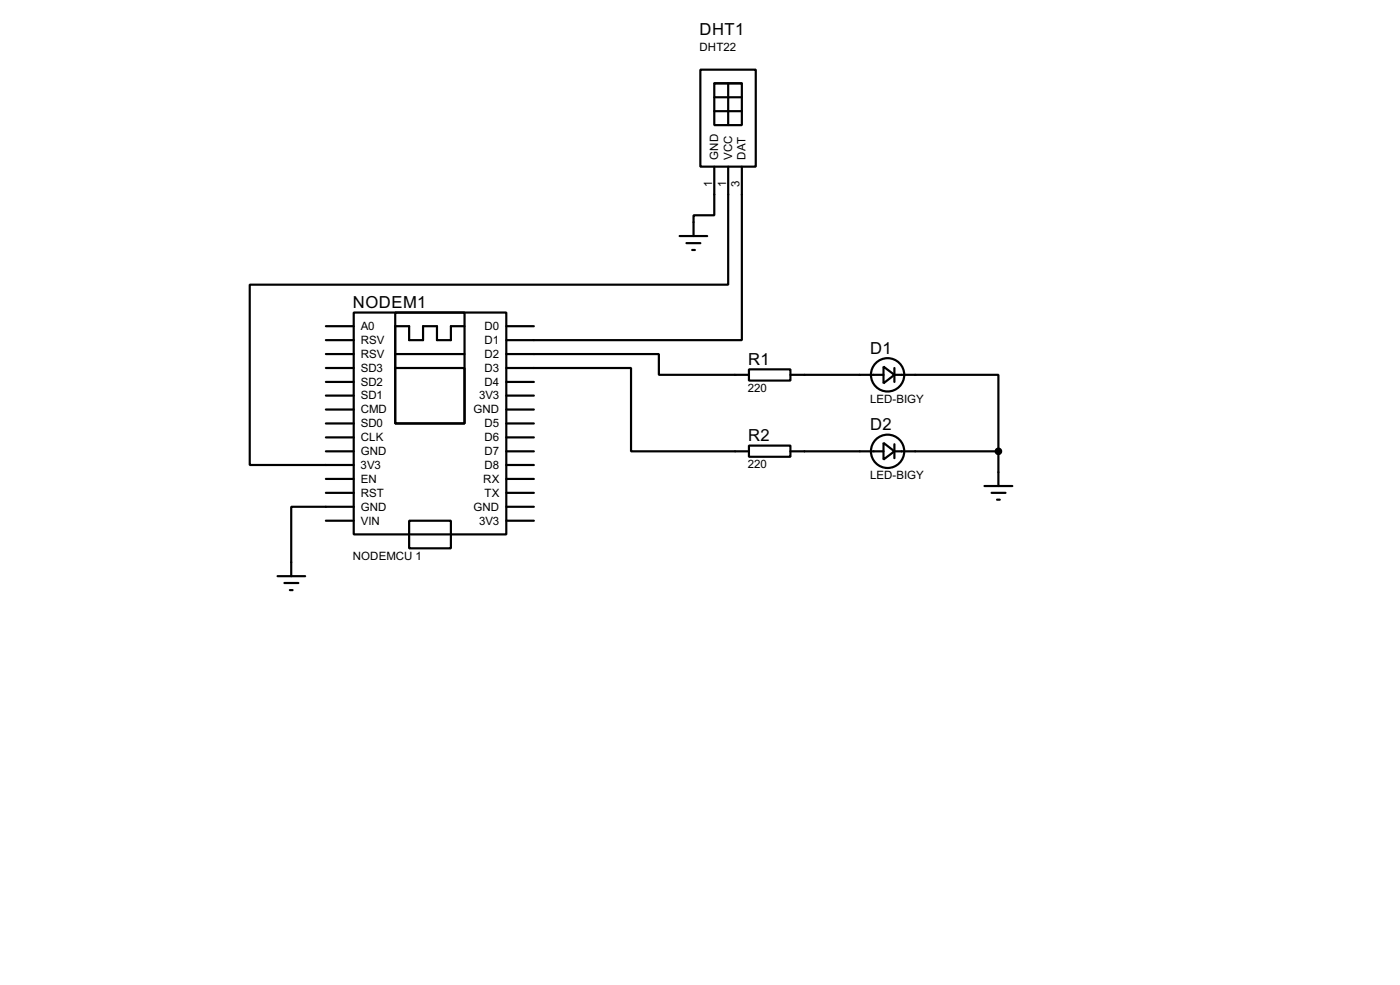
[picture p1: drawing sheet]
<svg xmlns="http://www.w3.org/2000/svg" width="256mm" height="180mm" viewBox="0 0 256 180" stroke-linecap="round" stroke-linejoin="round" font-family="sans-serif">
<g fill="none" stroke="#000" stroke-width=".4">
<path d="M128.3 12.8h10.2v17.7h-10.2zM130.9 15.3h5v7.6h-5zM130.9 15.3h5M130.9 17.8h5M133.4 15.3v7.6M130.9 30.5v8.9h-3.8v3.8M130.9 20.4h5M133.4 30.5v21.6h-87.6v33h19M135.9 30.5v31.8h-43.1M59.7 59.7h5.1M64.8 57.2h28v40.6h-28zM72.4 57.2h12.7v20.3h-12.7z"/>
<path d="M85.1 59.7h-2.5v2.6h-2.5v-2.6h-2.6v2.6h-2.5v-2.6h-2.6v7.7M92.8 59.7h5M124.5 43.2h5.1M125.8 44.5h2.5M126.8 45.8h.5M59.7 62.3h5.1M59.7 64.8h5.1M59.7 67.4h5.1M59.7 69.9h5.1M59.7 72.4h5.1M59.7 75h5.1M59.7 77.5h5.1"/>
<path d="M72.4 67.4h12.7v10.1h-12.7zM72.4 64.8h12.7M92.8 64.8h27.9v3.8h16.5M92.8 67.4h22.8v15.2h21.6M92.8 69.9h5M92.8 72.4h5M92.8 75h5M92.8 77.5h5M137.2 67.6h7.6v2.1h-7.6zM144.8 68.6h17.1M161.9 67.1l2 1.5-2 1.6zM163.9 68.6h19v14"/>
<path d="M163.9 67.4v2.5M59.7 82.6h5.1M59.7 80.1h5.1M59.7 87.7h5.1M59.7 90.2h5.1M59.7 95.3h5.1M64.8 92.8h-11.4v12.7M75 95.3h7.6v5.1h-7.6zM92.8 82.6h5M92.8 80.1h5M92.8 85.1h5M92.8 87.7h5"/>
<path d="M92.8 90.2h5M92.8 92.8h5M92.8 95.3h5M137.2 81.6h7.6v2h-7.6zM144.8 82.6h17.1M161.9 81.1l2 1.5-2 1.5zM163.9 82.6h19M163.9 81.3v2.6M180.4 89h5.1M181.7 90.2h2.5M182.7 91.5h.5M182.9 82.6v6.4"/>
<path d="M50.9 105.5h5M52.1 106.7h2.6M53.1 108h.5"/>
<circle cx="162.6" cy="68.6" r="3.1"/>
<circle cx="162.6" cy="82.6" r="3.1"/>
</g>
<circle cx="182.9" cy="82.6" r=".5" fill="#000" stroke="#000" stroke-width=".4"/>
<g font-size="3.4">
<text x="128.2" y="6.4">DHT1</text>
<text x="64.7" y="56.4">NODEM1</text>
<text x="159.4" y="64.8">D1</text>
<text x="137.1" y="66.8">R1</text>
<text x="137.1" y="80.8">R2</text>
<text x="159.4" y="78.8">D2</text>
</g>
<g font-size="2.4">
<text x="128.1" y="9.3">DHT22</text>
<text x="131.6" y="29.2" transform="rotate(-90 131.6 29.2)">GND</text>
<text x="134.1" y="29.2" transform="rotate(-90 134.1 29.2)">VCC</text>
<text x="136.6" y="29.2" transform="rotate(-90 136.6 29.2)">DAT</text>
<text x="130.5" y="34.2" transform="rotate(-90 130.5 34.2)">1</text>
<text x="133" y="34.2" transform="rotate(-90 133 34.2)">1</text>
<text x="135.5" y="34.2" transform="rotate(-90 135.5 34.2)">3</text>
<text x="66.1" y="60.4">A0</text>
<text x="66.1" y="63">RSV</text>
<text x="66.1" y="65.5">RSV</text>
<text x="88.8" y="60.4">D0</text>
<text x="88.8" y="63">D1</text>
<text x="88.8" y="65.5">D2</text>
<text x="66.1" y="68.1">SD3</text>
<text x="66.1" y="70.6">SD2</text>
<text x="88.8" y="68.1">D3</text>
<text x="88.8" y="70.6">D4</text>
<text x="137" y="71.8">220</text>
<text x="66.1" y="73.1">SD1</text>
<text x="66.1" y="75.7">CMD</text>
<text x="86.7" y="75.7">GND</text>
<text x="87.8" y="73.1">3V3</text>
<text x="159.4" y="73.7">LED-BIGY</text>
<text x="66.1" y="78.2">SD0</text>
<text x="66.1" y="80.8">CLK</text>
<text x="66.1" y="83.3">GND</text>
<text x="88.8" y="78.2">D5</text>
<text x="88.8" y="80.8">D6</text>
<text x="88.8" y="83.3">D7</text>
<text x="66.1" y="85.8">3V3</text>
<text x="66.1" y="88.4">EN</text>
<text x="88.5" y="88.4">RX</text>
<text x="88.8" y="85.8">D8</text>
<text x="137" y="85.7">220</text>
<text x="159.4" y="87.8">LED-BIGY</text>
<text x="66.1" y="90.9">RST</text>
<text x="66.1" y="93.5">GND</text>
<text x="86.7" y="93.5">GND</text>
<text x="88.7" y="90.9">TX</text>
<text x="66.1" y="96">VIN</text>
<text x="87.8" y="96">3V3</text>
<text x="64.6" y="102.5">NODEMCU 1</text>
</g>
</svg>
